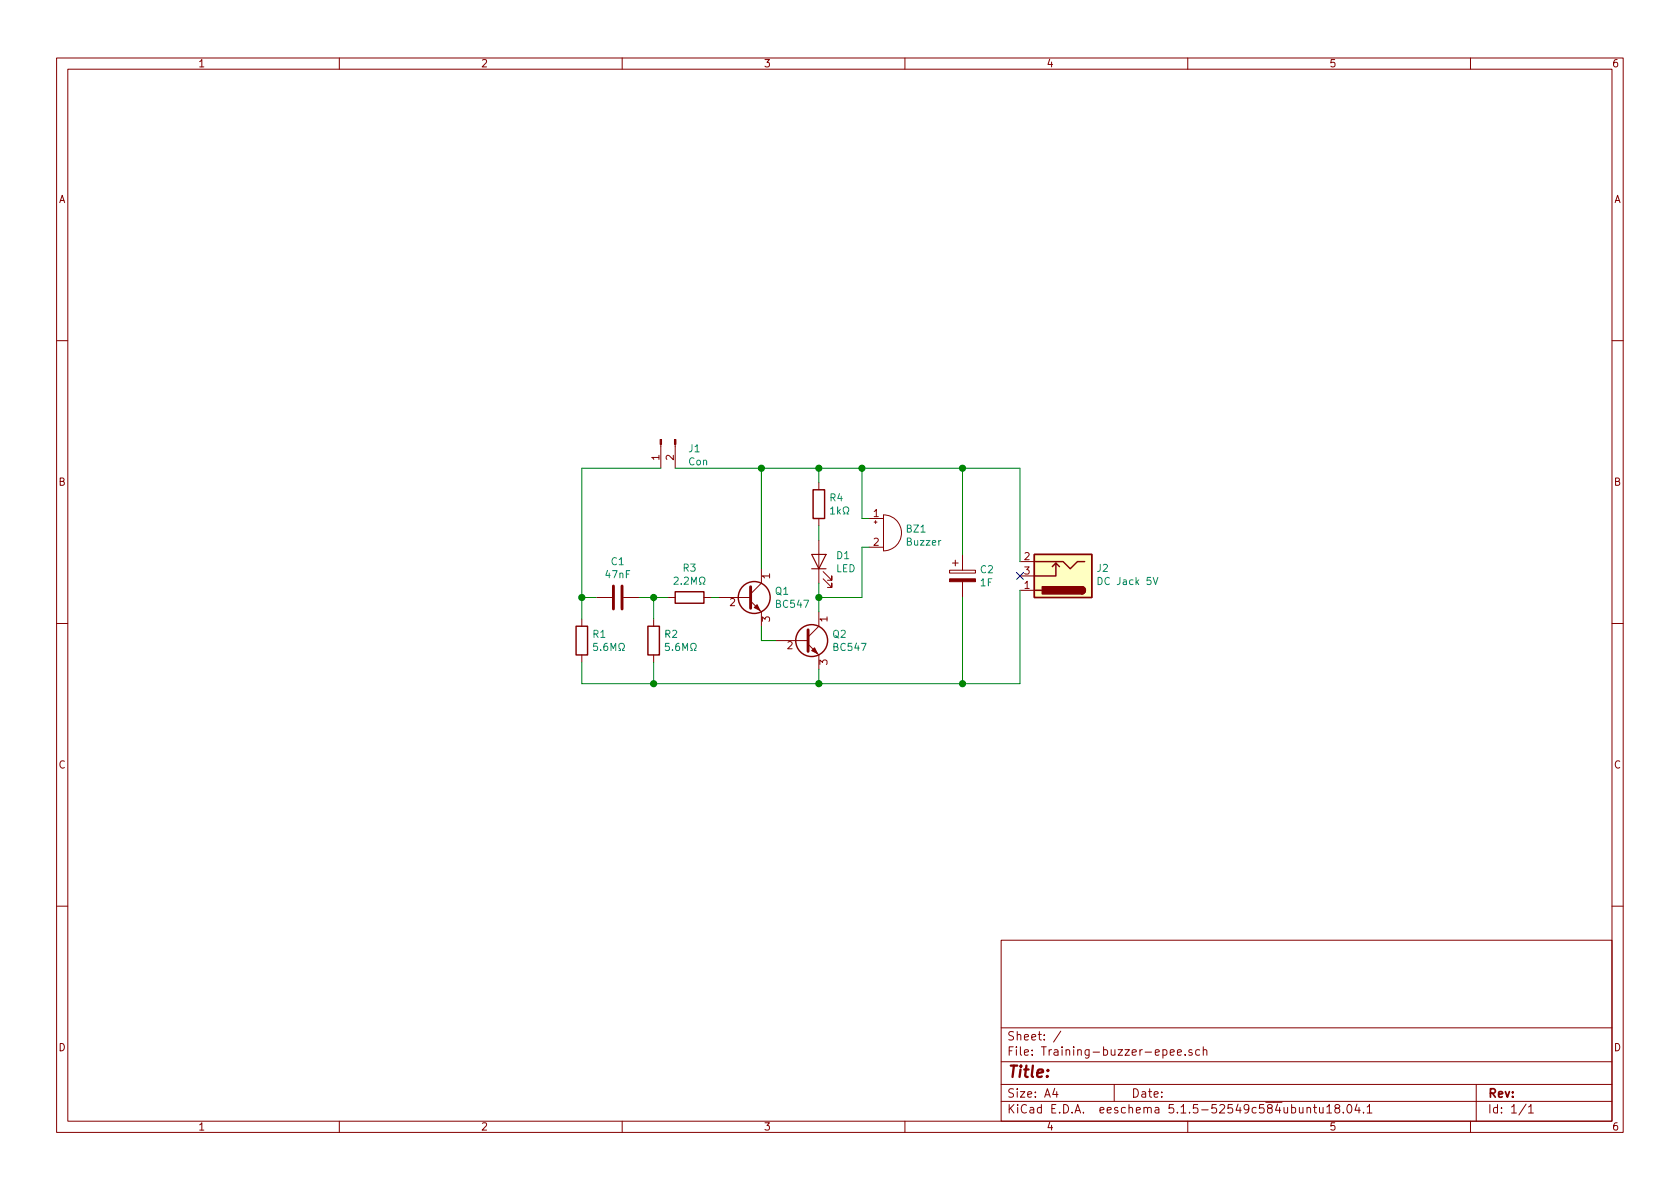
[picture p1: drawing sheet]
EESchema Schematic File Version 4
EELAYER 30 0
EELAYER END
$Descr A4 11693 8268
encoding utf-8
Sheet 1 1
Title ""
Date ""
Rev ""
Comp ""
Comment1 ""
Comment2 ""
Comment3 ""
Comment4 ""
$EndDescr
$Comp
L Device:CP C2
U 1 1
P 6700 4000
F 0 "C2" H 6818 4046 50  0000 L CNN
F 1 "1F" H 6818 3955 50  0000 L CNN
F 2 "Training-buzzer-epee:CP_Radial_Supercap_D21.5mm_P5.00mm" H 6738 3850 50  0001 C CNN
F 3 "~" H 6700 4000 50  0001 C CNN
	1    6700 4000
	1    0    0    -1  
$EndComp
$Comp
L Connector:Barrel_Jack_Switch J2
U 1 1
P 7400 4000
F 0 "J2" H 7170 3950 50  0000 R CNN
F 1 "DC Jack 5V" H 7170 4041 50  0000 R CNN
F 2 "Connector_BarrelJack:BarrelJack_Horizontal" H 7450 3960 50  0001 C CNN
F 3 "~" H 7450 3960 50  0001 C CNN
	1    7400 4000
	-1   0    0    1   
$EndComp
$Comp
L Device:Buzzer BZ1
U 1 1
P 6150 3700
F 0 "BZ1" H 6302 3729 50  0000 L CNN
F 1 "Buzzer" H 6302 3638 50  0000 L CNN
F 2 "Buzzer_Beeper:Buzzer_12x9.5RM7.6" V 6125 3800 50  0001 C CNN
F 3 "~" V 6125 3800 50  0001 C CNN
	1    6150 3700
	1    0    0    -1  
$EndComp
$Comp
L Device:LED D1
U 1 1
P 5700 3900
F 0 "D1" V 5739 3783 50  0000 R CNN
F 1 "LED" V 5648 3783 50  0000 R CNN
F 2 "LED_THT:LED_D5.0mm_Horizontal_O1.27mm_Z3.0mm" H 5700 3900 50  0001 C CNN
F 3 "~" H 5700 3900 50  0001 C CNN
	1    5700 3900
	0    -1   -1   0   
$EndComp
$Comp
L Device:R R4
U 1 1
P 5700 3500
F 0 "R4" H 5770 3546 50  0000 L CNN
F 1 "1kΩ" H 5770 3455 50  0000 L CNN
F 2 "Resistor_THT:R_Axial_DIN0207_L6.3mm_D2.5mm_P10.16mm_Horizontal" V 5630 3500 50  0001 C CNN
F 3 "~" H 5700 3500 50  0001 C CNN
	1    5700 3500
	1    0    0    -1  
$EndComp
$Comp
L Transistor_BJT:BC547 Q2
U 1 1
P 5600 4450
F 0 "Q2" H 5791 4496 50  0000 L CNN
F 1 "BC547" H 5791 4405 50  0000 L CNN
F 2 "Package_TO_SOT_THT:TO-92_Inline" H 5800 4375 50  0001 L CIN
F 3 "http://www.fairchildsemi.com/ds/BC/BC547.pdf" H 5600 4450 50  0001 L CNN
	1    5600 4450
	1    0    0    -1  
$EndComp
$Comp
L Transistor_BJT:BC547 Q1
U 1 1
P 5200 4150
F 0 "Q1" H 5391 4196 50  0000 L CNN
F 1 "BC547" H 5391 4105 50  0000 L CNN
F 2 "Package_TO_SOT_THT:TO-92_Inline" H 5400 4075 50  0001 L CIN
F 3 "http://www.fairchildsemi.com/ds/BC/BC547.pdf" H 5200 4150 50  0001 L CNN
	1    5200 4150
	1    0    0    -1  
$EndComp
$Comp
L Device:R R2
U 1 1
P 4550 4450
F 0 "R2" H 4620 4496 50  0000 L CNN
F 1 "5.6MΩ" H 4620 4405 50  0000 L CNN
F 2 "Resistor_THT:R_Axial_DIN0207_L6.3mm_D2.5mm_P10.16mm_Horizontal" V 4480 4450 50  0001 C CNN
F 3 "~" H 4550 4450 50  0001 C CNN
	1    4550 4450
	1    0    0    -1  
$EndComp
$Comp
L Device:C C1
U 1 1
P 4300 4150
F 0 "C1" V 4048 4150 50  0000 C CNN
F 1 "47nF" V 4139 4150 50  0000 C CNN
F 2 "Capacitor_THT:C_Disc_D5.0mm_W2.5mm_P2.50mm" H 4338 4000 50  0001 C CNN
F 3 "~" H 4300 4150 50  0001 C CNN
	1    4300 4150
	0    1    1    0   
$EndComp
$Comp
L Device:R R1
U 1 1
P 4050 4450
F 0 "R1" H 4120 4496 50  0000 L CNN
F 1 "5.6MΩ" H 4120 4405 50  0000 L CNN
F 2 "Resistor_THT:R_Axial_DIN0207_L6.3mm_D2.5mm_P10.16mm_Horizontal" V 3980 4450 50  0001 C CNN
F 3 "~" H 4050 4450 50  0001 C CNN
	1    4050 4450
	1    0    0    -1  
$EndComp
$Comp
L Device:R R3
U 1 1
P 4800 4150
F 0 "R3" V 4593 4150 50  0000 C CNN
F 1 "2.2MΩ" V 4684 4150 50  0000 C CNN
F 2 "Resistor_THT:R_Axial_DIN0207_L6.3mm_D2.5mm_P10.16mm_Horizontal" V 4730 4150 50  0001 C CNN
F 3 "~" H 4800 4150 50  0001 C CNN
	1    4800 4150
	0    1    1    0   
$EndComp
Wire Wire Line
	5300 4350 5300 4450
Wire Wire Line
	5300 4450 5400 4450
Wire Wire Line
	4450 4150 4550 4150
Connection ~ 4550 4150
Wire Wire Line
	4550 4150 4650 4150
Wire Wire Line
	4050 4150 4150 4150
Wire Wire Line
	5700 4750 5700 4650
Connection ~ 5700 4750
Wire Wire Line
	5700 3250 5700 3350
Connection ~ 6000 3250
Wire Wire Line
	6000 3250 5700 3250
Wire Wire Line
	6000 4150 5700 4150
Wire Wire Line
	5700 4150 5700 4050
Wire Wire Line
	5700 4150 5700 4250
Connection ~ 5700 4150
Wire Wire Line
	5700 3750 5700 3650
Wire Wire Line
	5300 3950 5300 3250
Wire Wire Line
	5300 3250 5700 3250
Connection ~ 5700 3250
$Comp
L Connector:Conn_01x02_Male J1
U 1 1
P 4600 3050
F 0 "J1" V 4662 2862 50  0000 R CNN
F 1 "Con" V 4753 2862 50  0000 R CNN
F 2 "Training-buzzer-epee:Epee_Plug_Connector" H 4600 3050 50  0001 C CNN
F 3 "~" H 4600 3050 50  0001 C CNN
	1    4600 3050
	0    -1   1    0   
$EndComp
Connection ~ 5300 3250
Wire Wire Line
	4050 3250 4050 4150
Connection ~ 4050 4150
NoConn ~ 7100 4000
Wire Wire Line
	6000 3250 6700 3250
Wire Wire Line
	6700 3250 7100 3250
Connection ~ 6700 3250
Wire Wire Line
	6700 4750 7100 4750
Connection ~ 6700 4750
Wire Wire Line
	4050 4750 4550 4750
Wire Wire Line
	4050 4600 4050 4750
Wire Wire Line
	4050 4150 4050 4300
Wire Wire Line
	4550 4150 4550 4300
Wire Wire Line
	4550 4600 4550 4750
Connection ~ 4550 4750
Wire Wire Line
	4550 4750 5700 4750
Wire Wire Line
	4950 4150 5000 4150
Wire Wire Line
	5700 4750 6700 4750
Wire Wire Line
	6000 3600 6050 3600
Wire Wire Line
	6000 3250 6000 3600
Wire Wire Line
	6050 3800 6000 3800
Wire Wire Line
	6000 3800 6000 4150
Wire Wire Line
	4600 3250 4050 3250
Wire Wire Line
	4700 3250 5300 3250
Wire Wire Line
	6700 3850 6700 3250
Wire Wire Line
	7100 3900 7100 3250
Wire Wire Line
	7100 4100 7100 4750
Wire Wire Line
	6700 4150 6700 4750
$EndSCHEMATC
